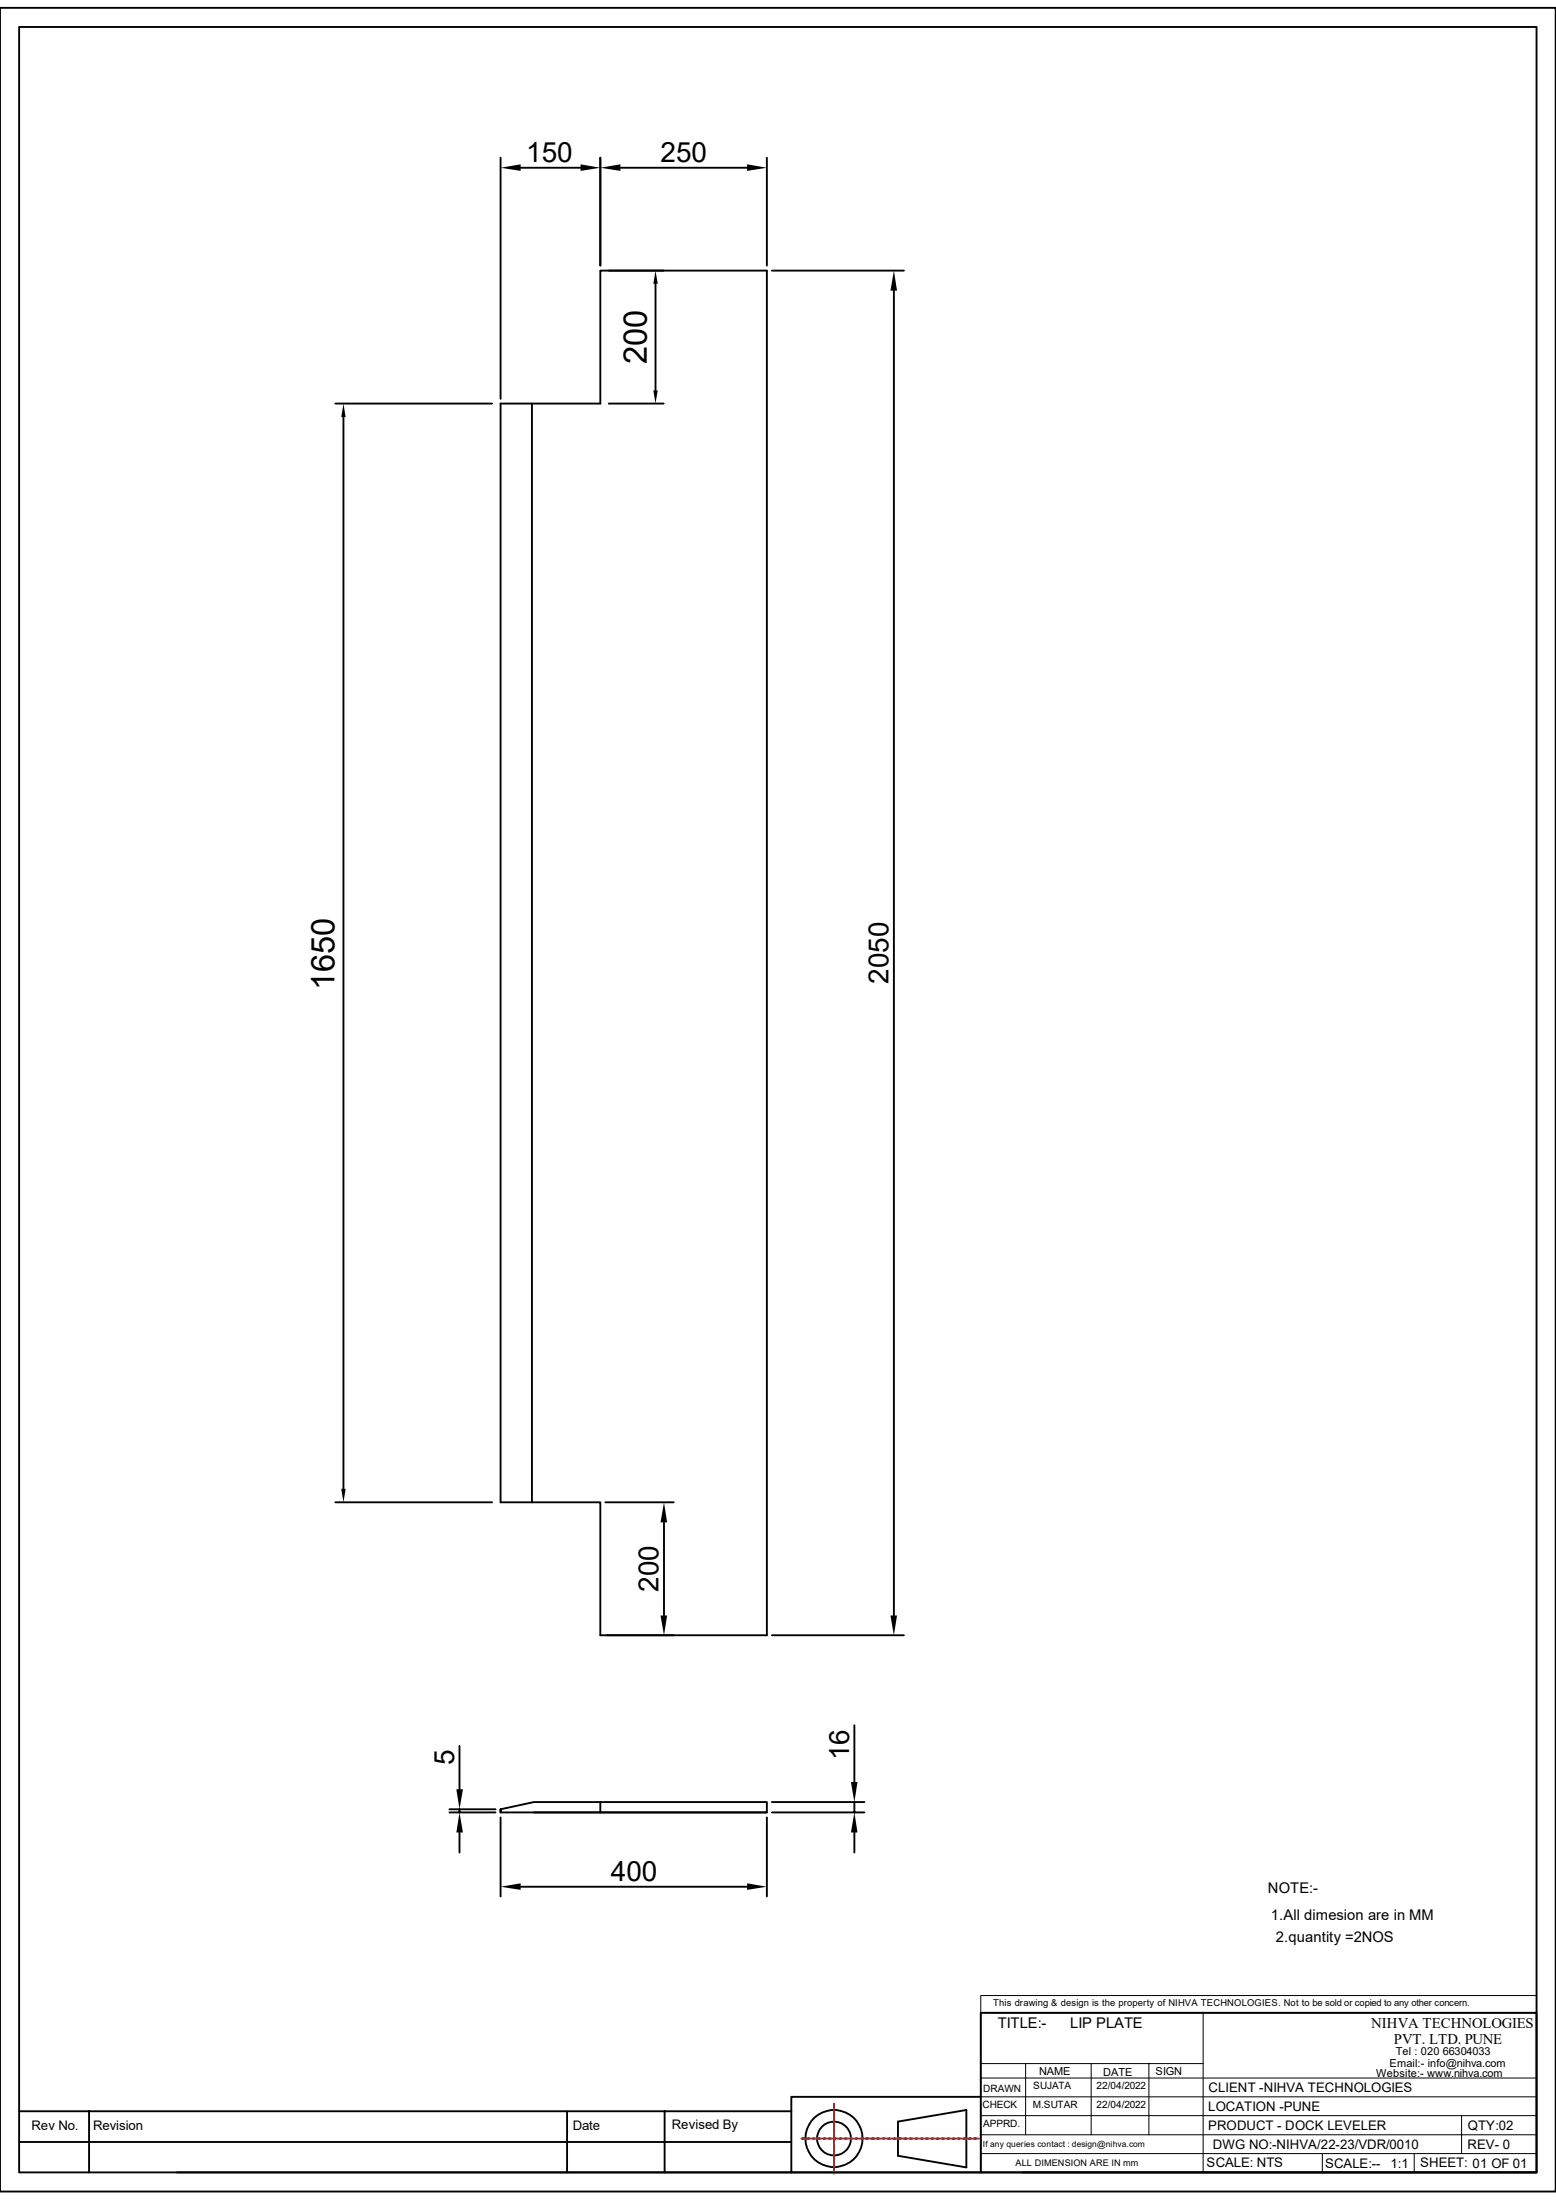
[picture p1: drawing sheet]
<svg xmlns="http://www.w3.org/2000/svg" width="210mm" height="297mm" viewBox="0 0 210 297" stroke-linecap="round" stroke-linejoin="round" font-family="sans-serif">
<path d="M0 1.1h210v294.8h-210zM2.6 3.6h204.8v289.7h-204.8zM103.5 36.5v184.3zM103.5 36.5h-22.5v18h-13.4v148.3h13.4v18h22.5M71.8 54.5v148.3M138 293.3h69.4" fill="none" stroke="#000" stroke-width=".25"/>
<path d="M132.4 269.4h75v2.3h-75zM162.4 271.7h45M132.4 288.2h75M132.4 285.6h75M132.4 283.1h75M132.4 280.5h75" fill="none" stroke="#000" stroke-width=".13"/>
<path d="M162.7 272.3h21.9v6h-21.9z" fill="#fff"/>
<path d="M132.4 271.7v21.6M132.4 278.6h30M133.6 271.7h28.8v21.6M138.4 278.6v9.6M147.3 278.6v9.6M155.1 278.6v9.6M132.4 290.7h75M178.5 290.7v2.6M190.9 290.7v2.6M197.3 285.6v5.1" fill="none" stroke="#000" stroke-width=".13"/>
<g fill="none" stroke="#000" stroke-width=".25">
<path d="M67.6 21.3v32.5M70.3 22.6h8.1M81 21.3v14.6M82.2 36.5h7.4M83.7 22.6h17.1M88.5 38.3v14.4M103.5 21.3v14.6M104.2 36.5h17.8M120.6 39.2v178.9M45.3 54.5h21.1M46.4 56.3v144.7M82.2 54.5h7.4"/>
<path d="M45.3 202.8h21.1M81.7 202.8h9.2M89.6 205.5v12.6M62 235.7v5.9M81.9 220.8h9M104.2 220.8h17.8M115.3 232.9v7.7M60.7 244.7h6.2M60.7 244.3h6.2M62 244.3v.4M62 247.4v2.7M67.6 244.3v.4h35.9v-1.4h-31.4l-4.5 1v.4"/>
<path d="M67.6 245.4v10.6M70.3 254.7h30.5M72.1 244.7h31.4M81 243.3v1.4M103.5 245.4v10.6M104.2 244.7h12.5M104.2 243.3h12.5M115.3 243.3v1.4M115.3 247.4v2.7M132.4 271.7h75v21.6h-75zM2.6 289.2h104.2M2.6 285h104.2"/>
<path d="M12 285v8.3M76.5 285v8.3M89.7 285v8.3M106.8 293.3h25.6M121.2 286.4l9.2-1.5v7.7l-9.2-1.6zM132.4 283.1h-25.6v10.2h-82.9"/>
<circle cx="112.6" cy="288.7" r="2.29"/>
<circle cx="112.6" cy="288.7" r="3.9"/>
</g>
<g fill="none" stroke="#f00" stroke-width=".25">
<path d="M108.2 288.7h.1M108.3 288.7h.1M109 288.7h-.5M109 288.7h.1M109.2 288.7h.5M109.7 288.7h.2M109.9 288.7h.5M110.4 288.7h.2M110.6 288.7h.5M111.2 288.7h.1M111.3 288.7h.5M111.9 288.7h.1"/>
<path d="M112.1 288.7h.5M112.6 292.9v.4M112.6 292.2v.4M112.6 291.5v.4M112.6 290.8v.3M112.6 290.1v.3M112.6 289.2v.5M112.6 288.5v.5M112.6 287.8v.4M112.6 287.1v.4M112.6 286.3v.5M112.6 285.6v.5"/>
<path d="M112.6 284.9v.5M112.6 284.2v.4M112.6 284v.1M112.6 284.7v.1M112.6 285.5h.1M112.6 286.2v.1M112.6 286.9v.1M112.6 287.6v.1M112.6 288.3v.1M112.6 289.1h.1M112.6 291.9v.1M112.6 292.1v.1"/>
<path d="M112.6 292.7h.1M112.6 292.8v.1M112.6 293.4v.1M112.6 292.8h.1M112.6 292.1h.1M112.6 289.2h.1M112.6 289h.1M112.6 288.5h.1M112.6 288.3h.1M112.6 287.7h.1M112.6 287.6h.1M112.6 287h.1"/>
<path d="M112.6 286.9h.1M112.6 286.3h.1M112.6 286.1h.1M112.6 285.6h.1M112.6 285.4h.1M112.6 284.9h.1M112.6 284.7h.1M112.6 284.1h.1M112.6 289.8v.1M112.6 289.9v.1M112.6 290.5v.1M112.6 290.7h.1"/>
<path d="M112.6 291.2v.1M112.6 291.4v.1M112.6 291.3h.1M112.6 291.2h.1M112.6 290.6h.1M112.6 290.4h.1M112.6 289.9h.1M112.6 289.7h.1M112.6 288.7h.1M112.8 288.7h.5M113.3 288.7h.2M113.5 288.7h.5"/>
<path d="M114 288.7h.2M114.2 288.7h.5M114.8 288.7h.1M114.9 288.7h.5M115.5 288.7h.1M115.7 288.7h.5M116.2 288.7h.1M116.4 288.7h.5M116.9 288.7h.2M117.1 288.7h.1M117.3 288.7h.3M117.6 288.7h.2"/>
<path d="M117.8 288.7h.1M118 288.7h.3M118.4 288.7h.1M118.5 288.7h.2M118.7 288.7h.4M119.1 288.7h.1M119.3 288.7h.1M119.4 288.7h.4M119.8 288.7h.1M120 288.7h.1M120.1 288.7h.4M120.6 288.7h.1"/>
<path d="M120.7 288.7h.1M121.2 288.7h-.3M121.3 288.7h.1M121.4 288.7h.1M122 288.7h-.4M122 288.7h.1M122.1 288.7h.2M122.8 288.7h-.5M122.9 288.7h.1M123 288.7h.5M123.6 288.7h.1M123.7 288.7h.5"/>
<path d="M124.3 288.7h.1M124.5 288.7h.5M125 288.7h.1M125.2 288.7h.5M125.7 288.7h.2M125.9 288.7h.5M126.4 288.7h.2M126.6 288.7h.5M127.2 288.7h.1M127.3 288.7h.5M127.9 288.7h.1M128.1 288.7h.5"/>
<path d="M128.6 288.7h.1M128.8 288.7h.5M129.3 288.7h.2M129.5 288.7h.5M130 288.7h.2M130.2 288.7h.5M130.8 288.7h.1M130.9 288.7h.2M131.1 288.7h.3M131.5 288.7h.1M131.7 288.7h.1M131.8 288.7h.3"/>
</g>
<g fill="#000">
<path d="M67.6 22.6l2.7-.4v.9zM78.4 22.2l2.6 .4-2.6 .5zM81 22.6l2.7-.4v.9zM88.5 36.5l.3 1.8h-.6zM100.8 22.2l2.7 .4-2.7 .5zM120.6 36.5l.5 2.7h-.9zM46.4 54.5l.3 1.8h-.6zM88.2 52.7h.6l-.3 1.8zM46.1 201h.6l-.3 1.8zM89.2 218.1h.8l-.4 2.7zM89.6 202.8l.4 2.7h-.8zM120.2 218.1h.9l-.5 2.7z"/>
<path d="M62 244.7l.5 2.7h-.9zM61.6 241.6h.9l-.5 2.7zM67.6 254.7l2.7-.4v.8zM100.8 254.3l2.7 .4-2.7 .4zM115.3 244.7l.4 2.7h-.8zM114.9 240.6h.8l-.4 2.7z"/>
</g>
<g font-size="4.4">
<text x="87.3" y="49.1" transform="rotate(-90 87.3 49.1)">200</text>
<text x="45.2" y="133.7" transform="rotate(-90 45.2 133.7)">1650</text>
</g>
<g font-size="3.8">
<text x="71" y="21.9">150</text>
<text x="89.2" y="21.9">250</text>
<text x="119.9" y="132.8" transform="rotate(-90 119.9 132.8)">2050</text>
<text x="88.9" y="214.9" transform="rotate(-90 88.9 214.9)">200</text>
<text x="61.3" y="238.3" transform="rotate(-90 61.3 238.3)">5</text>
<text x="114.6" y="237.6" transform="rotate(-90 114.6 237.6)">16</text>
<text x="82.5" y="254">400</text>
</g>
<g font-size="2">
<text x="171.1" y="255.5">NOTE:-</text>
<text x="171.5" y="259.2">1.All dimesion are in MM</text>
<text x="172.2" y="262.2">2.quantity =2NOS</text>
<text x="134.7" y="273.9">TITLE:-</text>
<text x="144.4" y="273.9">LIP PLATE</text>
<text x="185.1" y="273.8">NIHVA TECHNOLOGIES</text>
<text x="188.1" y="276">PVT. LTD. PUNE</text>
</g>
<g font-size="1.8">
<text x="4.2" y="287.5">Rev No.</text>
<text x="12.6" y="287.5">Revision</text>
<text x="77.3" y="287.5">Date</text>
<text x="90.7" y="287.4">Revised By</text>
<text x="163.1" y="287.5">PRODUCT - DOCK LEVELER</text>
<text x="163.1" y="285">LOCATION -PUNE</text>
<text x="163.1" y="282.4">CLIENT -NIHVA TECHNOLOGIES</text>
<text x="198.1" y="287.5">QTY:02</text>
<text x="162.9" y="292.6">SCALE: NTS</text>
<text x="163.7" y="290.1">DWG NO:-NIHVA/22-23/VDR/0010</text>
<text x="178.9" y="292.7">SCALE:--</text>
<text x="187.7" y="292.7">1:1</text>
<text x="191.7" y="292.6">SHEET: 01 OF 01</text>
<text x="198.1" y="290.1">REV- 0</text>
</g>
<g font-size="1.5">
<text x="140.3" y="280.2">NAME</text>
<text x="148.9" y="280.2">DATE</text>
<text x="156" y="280.1">SIGN</text>
<text x="185.8" y="280.4">Website:- www.nihva.com</text>
<text x="187.5" y="279">Email:- info@nihva.com</text>
<text x="188.4" y="277.5">Tel : 020 66304033</text>
</g>
<g font-size="1.4">
<text x="132.6" y="284.6">CHECK</text>
<text x="132.7" y="282.4">DRAWN</text>
<text x="132.7" y="287.1">APPRD.</text>
<text x="139.4" y="284.6">M.SUTAR</text>
<text x="139.4" y="282.1">SUJATA</text>
<text x="148" y="284.6">22/04/2022</text>
<text x="148" y="282.1">22/04/2022</text>
</g>
<text font-size="1.3" x="134.1" y="270.8">This drawing &amp; design is the property of NIHVA TECHNOLOGIES. Not to be sold or copied to any other concern.</text>
<text font-size="1.2" x="137.1" y="292.4">ALL DIMENSION ARE IN mm</text>
<text font-size="1.1" x="132.7" y="289.8">If any queries contact : design@nihva.com</text>
</svg>
